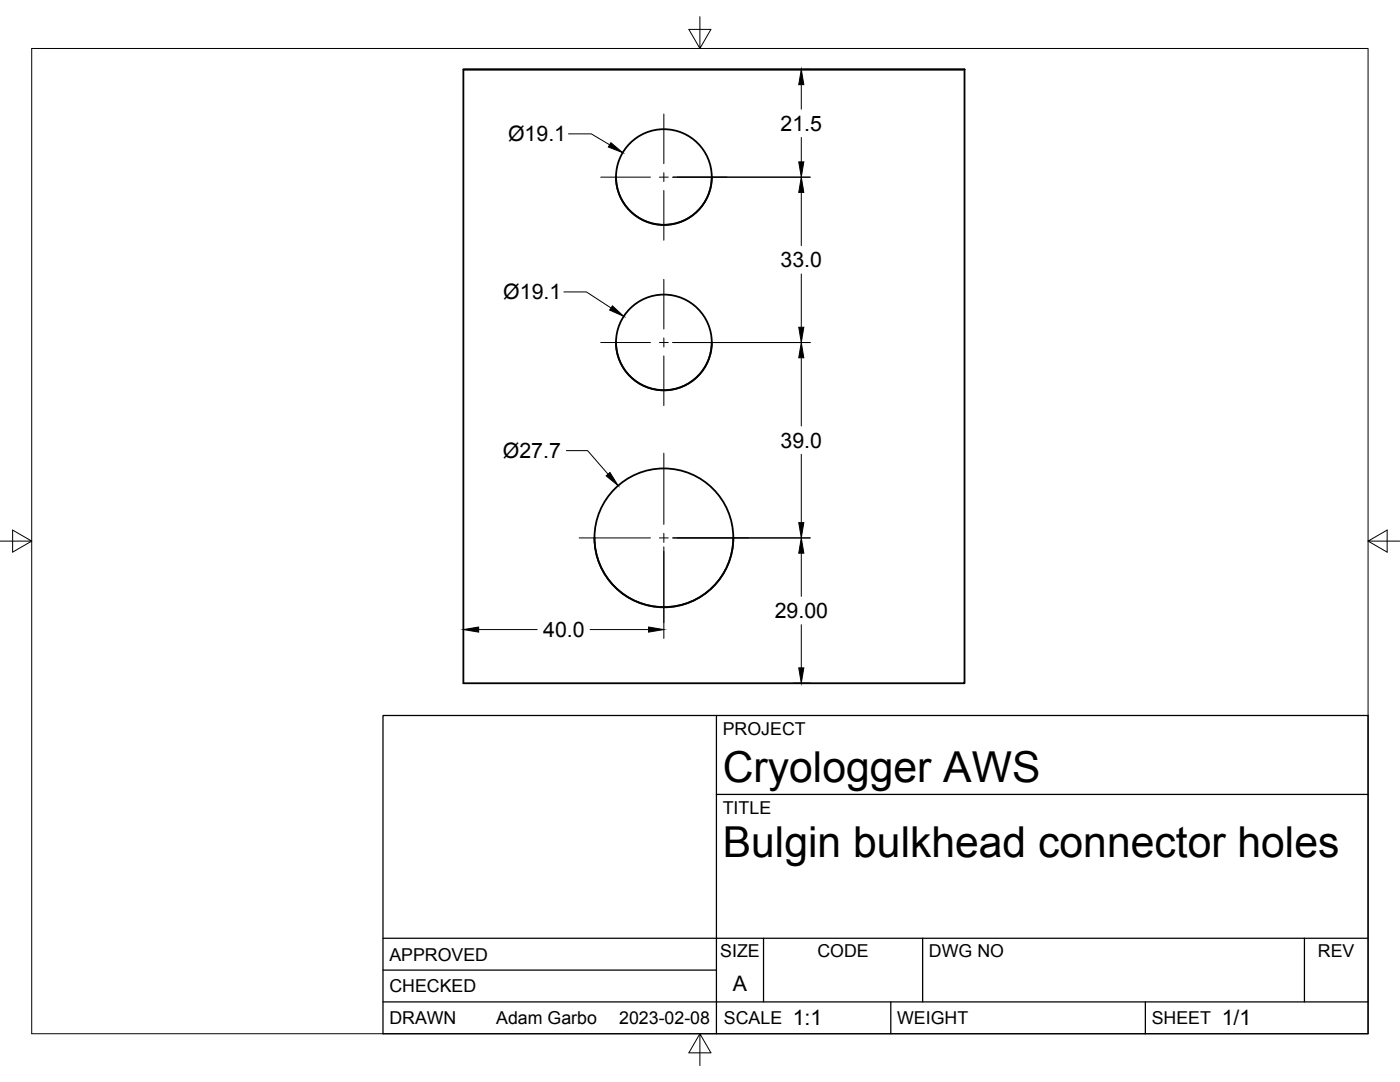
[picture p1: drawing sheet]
<svg xmlns="http://www.w3.org/2000/svg" width="279mm" height="216mm" viewBox="0 0 279 216" stroke-linecap="round" stroke-linejoin="round" font-family="sans-serif">
<!-- layer: Visible -->
<g fill="none" stroke="#000" stroke-width=".36">
<path d="M92.5 13.9l100-.1h-100v122.5h100v-122.4M122.9 35.3a9.6 9.6 0 0 0 9.6 9.6 9.6 9.6 0 0 0 9.5-9.6M122.9 68.3a9.6 9.6 0 0 0 9.6 9.6 9.6 9.6 0 0 0 9.5-9.6M118.6 107.3a13.9 13.9 0 0 0 13.9 13.8 13.9 13.9 0 0 0 13.8-13.8"/>
<circle cx="132.5" cy="35.3" r="9.6"/>
<circle cx="132.5" cy="68.3" r="9.6"/>
<circle cx="132.5" cy="107.3" r="13.9"/>
</g>
<!-- layer: Border -->
<path d="M6.3 9.7h266.7v196.6h-266.7zM139.7 3.3v6.4l2.2-3.8h-4.4l2.2 3.8M0 108h6.3l-3.8-2.2v4.4l3.8-2.2M273 108l3.8 2.2v-4.4l-3.8 2.2h6.4M139.7 206.3l-2.2 3.8h4.4l-2.2-3.8v6.3" fill="none" stroke="#000" stroke-width=".2"/>
<!-- layer: Titleblock -->
<path d="M76.4 142.8h196.6v63.5h-196.6zM143 158.5h130M143 142.8v63.5M76.4 199.9h196.6M76.4 193.6h66.6M76.4 187.2h196.6M152.4 187.2v12.7M177.8 199.9v6.4M184.1 187.2v12.7M228.6 199.9v6.4M260.3 187.2v12.7" fill="none" stroke="#000" stroke-width=".25"/>
<!-- layer: FD_Dimensions -->
<g fill="none" stroke="#000" stroke-width=".2">
<path d="M159.9 16.9v4.9M160.5 13.8h1.2M113.5 26.7h4.5l3.7 2.2M134.3 35.3h27.4M159.9 27.4v4.9M159.9 38.4v10.6M112.5 58.3h4.5l4.9 3.1M159.9 54.7v10.6M134.3 68.3h27.4M159.9 71.4v13.6M113 89.9h4.3l4 4.7M159.9 90.7v13.6"/>
<path d="M132.5 109.1v18.3M134.3 107.3h27.4M159.9 110.4v8.6M92.5 123.8v.1M95.5 125.6h11.7M117.8 125.6h11.6M158.3 136.3h3.4M159.9 124.7v8.6"/>
</g>
<g fill="#000" stroke="#000" stroke-width=".2">
<path d="M159.9 13.8l.5 3.1h-1zM121.9 28.5l2.4 2-2.9-1.2zM159.9 35.3l.5 3.1h-1zM159.4 32.3h1l-.5 3zM122.2 61l2.3 2.1-2.8-1.2zM159.9 68.3l.5 3.1h-1zM159.4 65.3h1l-.5 3zM121 95l.7-.7 1.7 2.6zM159.9 107.3l.5 3.1h-1zM159.4 104.3h1l-.5 3zM92.5 125.6l3-.5v1zM129.4 125.1l3.1 .5-3.1 .5z"/>
<path d="M159.4 133.3h1l-.5 3z"/>
</g>
<!-- layer: Smart Centers -->
<g fill="none" stroke="#000" stroke-width=".2">
<path d="M119.9 35.3h9.9M131.6 35.3h1.8M132.5 22.8v9.9M132.5 34.5v1.7M132.5 38v9.9M135.2 35.3h9.9M132.5 55.7v10M119.9 68.3h9.9M131.6 68.3h1.8M132.5 67.4v1.8M132.5 71v9.9M135.2 68.3h9.9"/>
<path d="M132.5 90.4v14.2M115.6 107.3h14.2M131.6 107.3h1.8M132.5 106.4v1.8M132.5 110v14.2M135.2 107.3h14.2"/>
</g>
<g font-size="8.5">
<text x="144.3" y="156">Cryologger AWS</text>
<text x="144.3" y="171">Bulgin bulkhead connector holes</text>
</g>
<g font-size="4.3">
<text x="101.4" y="28.2">Ø19.1</text>
<text x="155.8" y="26.1">21.5</text>
<text x="155.8" y="53.3">33.0</text>
<text x="100.4" y="59.7">Ø19.1</text>
<text x="155.8" y="89.3">39.0</text>
<text x="100.4" y="91.4">Ø27.7</text>
<text x="154.6" y="123.3">29.00</text>
<text x="108.4" y="127.1">40.0</text>
<text x="146.3" y="197.7">A</text>
<text x="158.2" y="204.6">1:1</text>
<text x="243.8" y="204.6">1/1</text>
</g>
<g font-size="3.5">
<text x="144.3" y="146.6">PROJECT</text>
<text x="144.3" y="162.3">TITLE</text>
<text x="77.7" y="191.7">APPROVED</text>
<text x="143.7" y="191">SIZE</text>
<text x="163.1" y="191">CODE</text>
<text x="185.4" y="191">DWG NO</text>
<text x="263" y="191">REV</text>
<text x="77.7" y="198">CHECKED</text>
<text x="77.7" y="204.4">DRAWN</text>
<text x="99" y="204.4">Adam Garbo</text>
<text x="123.6" y="204.4">2023-02-08</text>
<text x="144.5" y="204.4">SCALE</text>
<text x="179" y="204.4">WEIGHT</text>
<text x="229.8" y="204.4">SHEET</text>
</g>
</svg>
